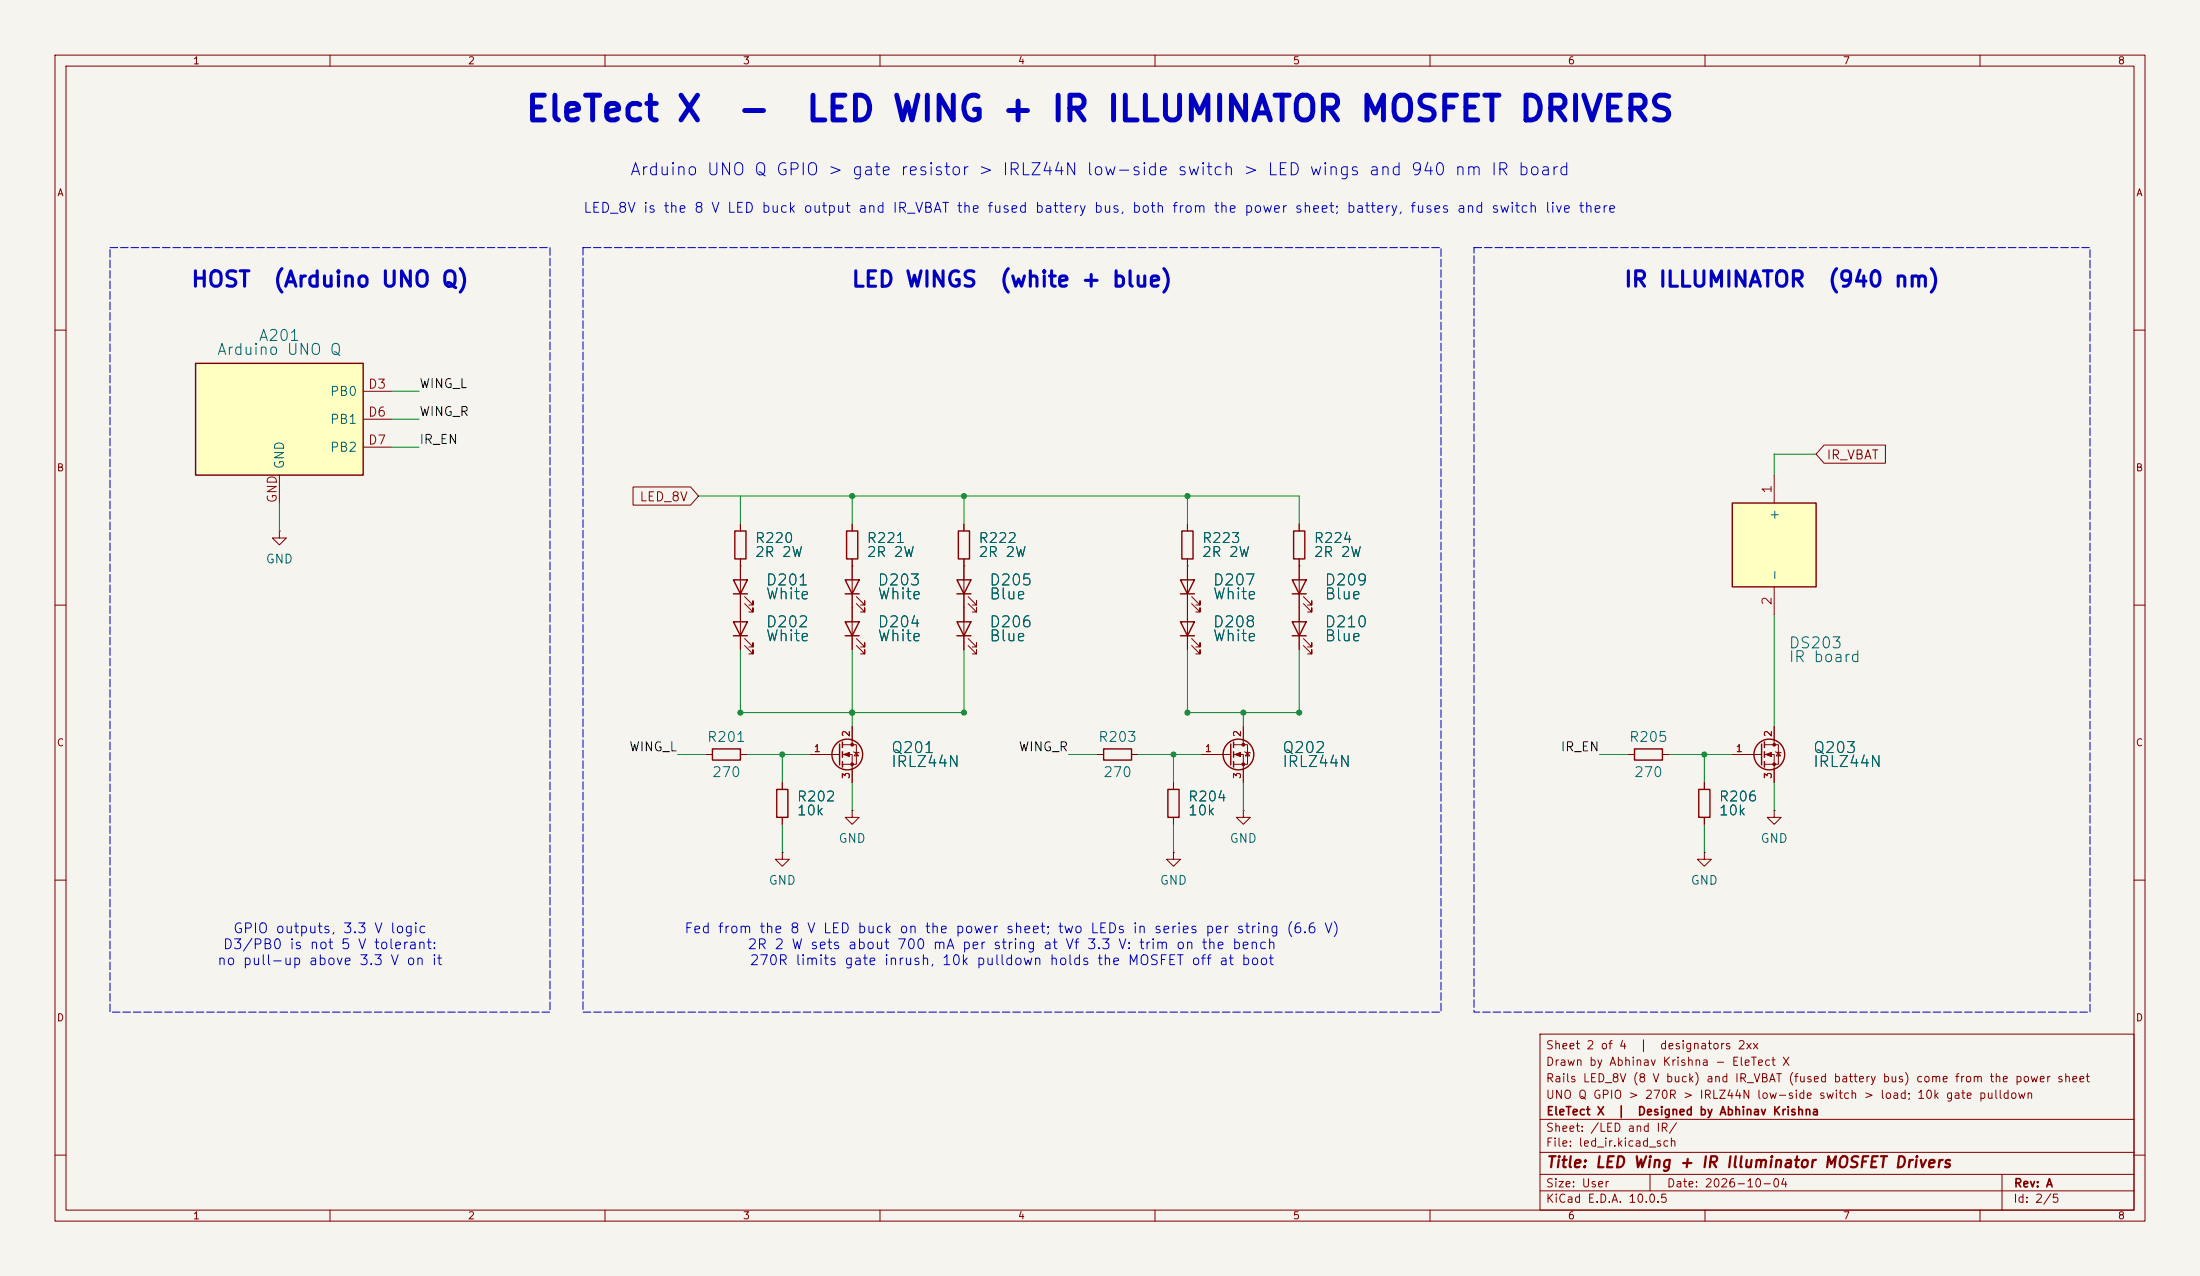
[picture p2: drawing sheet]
(kicad_sch
 (version 20250114)
 (generator "eeschema")
 (generator_version "9.0")
 (paper "User" 400 232)
 (title_block
  (title "LED Wing + IR Illuminator MOSFET Drivers")
  (date "2026-10-04")
  (rev "A")
  (company "EleTect X  |  Designed by Abhinav Krishna")
  (comment 1 "UNO Q GPIO > 270R > IRLZ44N low-side switch > load; 10k gate pulldown")
  (comment 2 "Rails LED_8V (8 V buck) and IR_VBAT (fused battery bus) come from the power sheet")
  (comment 3 "Drawn by Abhinav Krishna - EleTect X")
  (comment 4 "Sheet 2 of 4  |  designators 2xx"))
 (lib_symbols
  (symbol "eletect_power:Arduino_UNO_Q_Actuators"
   (pin_names
    (offset 1.016)) (exclude_from_sim no) (in_bom yes) (on_board yes)
   (property "Reference" "J" (at -15.24 12.7 0) (effects (font (size 1.65 1.65)) (justify left)))
   (property "Value" "Arduino_UNO_Q_Actuators" (at -15.24 -12.7 0) (effects (font (size 1.65 1.65)) (justify left)))
   (property "Footprint" "" (at 0 0 0) (effects (font (size 1.65 1.65)) (justify left) (hide yes)))
   (property "Datasheet" "" (at 0 0 0) (effects (font (size 1.65 1.65)) (justify left) (hide yes)))
   (property "Description" "UNO Q header: D3 PB0 (not 5V tolerant), D6 PB1, D7 PB2, GND" (at 0 0 0) (effects (font (size 1.65 1.65)) (justify left) (hide yes)))
   (symbol "Arduino_UNO_Q_Actuators_0_1"
    (rectangle (start -15.24 10.16) (end 15.24 -10.16) (stroke (width 0.254) (type default)) (fill (type background))))
   (symbol "Arduino_UNO_Q_Actuators_1_1"
    (pin output line (at 20.32 5.08 180) (length 5.08) (name "PB0" (effects (font (size 1.65 1.65)))) (number "D3" (effects (font (size 1.65 1.65)))))
    (pin output line (at 20.32 0.0000 180) (length 5.08) (name "PB1" (effects (font (size 1.65 1.65)))) (number "D6" (effects (font (size 1.65 1.65)))))
    (pin output line (at 20.32 -5.08 180) (length 5.08) (name "PB2" (effects (font (size 1.65 1.65)))) (number "D7" (effects (font (size 1.65 1.65)))))
    (pin power_in line (at 0.0000 -15.24 90) (length 5.08) (name "GND" (effects (font (size 1.65 1.65)))) (number "GND" (effects (font (size 1.65 1.65)))))))
  (symbol "power:GND"
   (power global)
   (pin_numbers (hide yes))
   (pin_names
    (offset 0) (hide yes)) (exclude_from_sim no) (in_bom yes) (on_board yes)
   (in_pos_files yes)
   (duplicate_pin_numbers_are_jumpers no)
   (property "Reference" "#PWR" (at 0 -6.35 0) (show_name no) (do_not_autoplace no) (hide yes) (effects (font (size 1.27 1.27))))
   (property "Value" "GND" (at 0 -3.81 0) (show_name no) (do_not_autoplace no) (effects (font (size 1.27 1.27))))
   (property "Footprint" "" (at 0 0 0) (show_name no) (do_not_autoplace no) (hide yes) (effects (font (size 1.27 1.27))))
   (property "Datasheet" "" (at 0 0 0) (show_name no) (do_not_autoplace no) (hide yes) (effects (font (size 1.27 1.27))))
   (property "Description" "Power symbol creates a global label with name \"GND\" , ground" (at 0 0 0) (show_name no) (do_not_autoplace no) (hide yes) (effects (font (size 1.27 1.27))))
   (symbol "GND_0_1"
    (polyline (pts (xy 0 0) (xy 0 -1.27) (xy 1.27 -1.27) (xy 0 -2.54) (xy -1.27 -1.27) (xy 0 -1.27)) (stroke (width 0) (type default)) (fill (type none))))
   (symbol "GND_1_1"
    (pin power_in line (at 0 0 270) (length 0) (name "" (effects (font (size 1.27 1.27)))) (number "1" (effects (font (size 1.27 1.27))))))
   (embedded_fonts no))
  (symbol "Transistor_FET:IRLZ44N"
   (property "Reference" "Q" (at 5.08 1.905 0) (show_name no) (do_not_autoplace no) (effects (font (size 1.27 1.27)) (justify left)))
   (property "Value" "IRLZ44N" (at 5.08 0 0) (show_name no) (do_not_autoplace no) (effects (font (size 1.27 1.27)) (justify left)))
   (property "Footprint" "Package_TO_SOT_THT:TO-220-3_Vertical" (at 5.08 -1.905 0) (show_name no) (do_not_autoplace no) (hide yes) (effects (font (size 1.27 1.27)
    (italic yes)) (justify left)))
   (property "Datasheet" "http://www.irf.com/product-info/datasheets/data/irlz44n.pdf" (at 5.08 -3.81 0) (show_name no) (do_not_autoplace no) (hide yes) (effects (font (size 1.27 1.27)) (justify left)))
   (property "Description" "47A Id, 55V Vds, 22mOhm Rds Single N-Channel HEXFET Power MOSFET, TO-220AB" (at 0 0 0) (show_name no) (do_not_autoplace no) (hide yes) (effects (font (size 1.27 1.27))))
   (embedded_fonts no)
   (pin_names (hide yes)) (exclude_from_sim no) (in_bom yes) (on_board yes)
   (in_pos_files yes)
   (duplicate_pin_numbers_are_jumpers no)
   (symbol "IRLZ44N_0_1"
    (polyline (pts (xy 0.254 1.905) (xy 0.254 -1.905)) (stroke (width 0.254) (type default)) (fill (type none)))
    (polyline (pts (xy 0.254 0) (xy -2.54 0)) (stroke (width 0) (type default)) (fill (type none)))
    (polyline (pts (xy 0.762 2.286) (xy 0.762 1.27)) (stroke (width 0.254) (type default)) (fill (type none)))
    (polyline (pts (xy 0.762 0.508) (xy 0.762 -0.508)) (stroke (width 0.254) (type default)) (fill (type none)))
    (polyline (pts (xy 0.762 -1.27) (xy 0.762 -2.286)) (stroke (width 0.254) (type default)) (fill (type none)))
    (polyline (pts (xy 0.762 -1.778) (xy 3.302 -1.778) (xy 3.302 1.778) (xy 0.762 1.778)) (stroke (width 0) (type default)) (fill (type none)))
    (polyline (pts (xy 1.016 0) (xy 2.032 0.381) (xy 2.032 -0.381) (xy 1.016 0)) (stroke (width 0) (type default)) (fill (type outline)))
    (circle (center 1.651 0) (radius 2.794) (stroke (width 0.254) (type default)) (fill (type none)))
    (polyline (pts (xy 2.54 2.54) (xy 2.54 1.778)) (stroke (width 0) (type default)) (fill (type none)))
    (circle (center 2.54 1.778) (radius 0.254) (stroke (width 0) (type default)) (fill (type outline)))
    (circle (center 2.54 -1.778) (radius 0.254) (stroke (width 0) (type default)) (fill (type outline)))
    (polyline (pts (xy 2.54 -2.54) (xy 2.54 0) (xy 0.762 0)) (stroke (width 0) (type default)) (fill (type none)))
    (polyline (pts (xy 2.794 0.508) (xy 2.921 0.381) (xy 3.683 0.381) (xy 3.81 0.254)) (stroke (width 0) (type default)) (fill (type none)))
    (polyline (pts (xy 3.302 0.381) (xy 2.921 -0.254) (xy 3.683 -0.254) (xy 3.302 0.381)) (stroke (width 0) (type default)) (fill (type none))))
   (symbol "IRLZ44N_1_1"
    (pin input line (at -5.08 0 0) (length 2.54) (name "G" (effects (font (size 1.27 1.27)))) (number "1" (effects (font (size 1.27 1.27)))))
    (pin passive line (at 2.54 5.08 270) (length 2.54) (name "D" (effects (font (size 1.27 1.27)))) (number "2" (effects (font (size 1.27 1.27)))))
    (pin passive line (at 2.54 -5.08 90) (length 2.54) (name "S" (effects (font (size 1.27 1.27)))) (number "3" (effects (font (size 1.27 1.27))))))
   (embedded_fonts no))
  (symbol "Device:R"
   (pin_numbers (hide yes))
   (pin_names
    (offset 0)) (exclude_from_sim no) (in_bom yes) (on_board yes)
   (in_pos_files yes)
   (duplicate_pin_numbers_are_jumpers no)
   (property "Reference" "R" (at 2.032 0 90) (show_name no) (do_not_autoplace no) (effects (font (size 1.27 1.27))))
   (property "Value" "R" (at 0 0 90) (show_name no) (do_not_autoplace no) (effects (font (size 1.27 1.27))))
   (property "Footprint" "" (at -1.778 0 90) (show_name no) (do_not_autoplace no) (hide yes) (effects (font (size 1.27 1.27))))
   (property "Datasheet" "" (at 0 0 0) (show_name no) (do_not_autoplace no) (hide yes) (effects (font (size 1.27 1.27))))
   (property "Description" "Resistor" (at 0 0 0) (show_name no) (do_not_autoplace no) (hide yes) (effects (font (size 1.27 1.27))))
   (symbol "R_0_1"
    (rectangle (start -1.016 -2.54) (end 1.016 2.54) (stroke (width 0.254) (type default)) (fill (type none))))
   (symbol "R_1_1"
    (pin passive line (at 0 3.81 270) (length 1.27) (name "" (effects (font (size 1.27 1.27)))) (number "1" (effects (font (size 1.27 1.27)))))
    (pin passive line (at 0 -3.81 90) (length 1.27) (name "" (effects (font (size 1.27 1.27)))) (number "2" (effects (font (size 1.27 1.27))))))
   (embedded_fonts no))
  (symbol "Device:LED"
   (pin_numbers (hide yes))
   (pin_names
    (offset 1.016) (hide yes)) (exclude_from_sim no) (in_bom yes) (on_board yes)
   (in_pos_files yes)
   (duplicate_pin_numbers_are_jumpers no)
   (property "Reference" "D" (at 0 2.54 0) (show_name no) (do_not_autoplace no) (effects (font (size 1.27 1.27))))
   (property "Value" "LED" (at 0 -2.54 0) (show_name no) (do_not_autoplace no) (effects (font (size 1.27 1.27))))
   (property "Footprint" "" (at 0 0 0) (show_name no) (do_not_autoplace no) (hide yes) (effects (font (size 1.27 1.27))))
   (property "Datasheet" "" (at 0 0 0) (show_name no) (do_not_autoplace no) (hide yes) (effects (font (size 1.27 1.27))))
   (property "Description" "Light emitting diode" (at 0 0 0) (show_name no) (do_not_autoplace no) (hide yes) (effects (font (size 1.27 1.27))))
   (property "Sim.Pins" "1=K 2=A" (at 0 0 0) (show_name no) (do_not_autoplace no) (hide yes) (effects (font (size 1.27 1.27))))
   (symbol "LED_0_1"
    (polyline (pts (xy -3.048 -0.762) (xy -4.572 -2.286) (xy -3.81 -2.286) (xy -4.572 -2.286) (xy -4.572 -1.524)) (stroke (width 0) (type default)) (fill (type none)))
    (polyline (pts (xy -1.778 -0.762) (xy -3.302 -2.286) (xy -2.54 -2.286) (xy -3.302 -2.286) (xy -3.302 -1.524)) (stroke (width 0) (type default)) (fill (type none)))
    (polyline (pts (xy -1.27 0) (xy 1.27 0)) (stroke (width 0) (type default)) (fill (type none)))
    (polyline (pts (xy -1.27 -1.27) (xy -1.27 1.27)) (stroke (width 0.254) (type default)) (fill (type none)))
    (polyline (pts (xy 1.27 -1.27) (xy 1.27 1.27) (xy -1.27 0) (xy 1.27 -1.27)) (stroke (width 0.254) (type default)) (fill (type none))))
   (symbol "LED_1_1"
    (pin passive line (at -3.81 0 0) (length 2.54) (name "K" (effects (font (size 1.27 1.27)))) (number "1" (effects (font (size 1.27 1.27)))))
    (pin passive line (at 3.81 0 180) (length 2.54) (name "A" (effects (font (size 1.27 1.27)))) (number "2" (effects (font (size 1.27 1.27))))))
   (embedded_fonts no))
  (symbol "eletect_power:DC_Load"
   (pin_names
    (offset 1.016)) (exclude_from_sim no) (in_bom yes) (on_board yes)
   (property "Reference" "DS" (at 8.89 7.62 0) (effects (font (size 1.65 1.65)) (justify left)))
   (property "Value" "DC_Load" (at 8.89 5.08 0) (effects (font (size 1.65 1.65)) (justify left)))
   (property "Footprint" "" (at 0 0 0) (effects (font (size 1.65 1.65)) (justify left) (hide yes)))
   (property "Datasheet" "" (at 0 0 0) (effects (font (size 1.65 1.65)) (justify left) (hide yes)))
   (property "Description" "Two-terminal DC load" (at 0 0 0) (effects (font (size 1.65 1.65)) (justify left) (hide yes)))
   (symbol "DC_Load_0_1"
    (rectangle (start -7.62 7.62) (end 7.62 -7.62) (stroke (width 0.254) (type default)) (fill (type background))))
   (symbol "DC_Load_1_1"
    (pin passive line (at 0.0000 12.7 270) (length 5.08) (name "+" (effects (font (size 1.65 1.65)))) (number "1" (effects (font (size 1.65 1.65)))))
    (pin passive line (at 0.0000 -12.7 90) (length 5.08) (name "-" (effects (font (size 1.65 1.65)))) (number "2" (effects (font (size 1.65 1.65))))))))
 (symbol
  (lib_id "eletect_power:Arduino_UNO_Q_Actuators")
  (at 50.8 76.2 0)
  (unit 1)
  (exclude_from_sim no)
  (in_bom yes)
  (on_board yes)
  (dnp no)
  (fields_autoplaced no)
  (property "Reference" "A201" (at 50.80 60.96 0) (effects (font (size 2.0 2.0))))
  (property "Value" "Arduino UNO Q" (at 50.80 63.5 0) (effects (font (size 2.0 2.0))))
  (property "Footprint" "Connector_PinHeader_2.54mm:PinHeader_1x04_P2.54mm_Vertical" (at 50.8 76.2 0.0000) (effects (font (size 1.27 1.27)) (hide yes)))
  (pin "D3")
  (pin "D6")
  (pin "D7")
  (pin "GND"))
 (symbol
  (lib_id "power:GND")
  (at 50.8 96.52 0)
  (unit 1)
  (exclude_from_sim no)
  (in_bom yes)
  (on_board yes)
  (dnp no)
  (fields_autoplaced no)
  (property "Reference" "#PWR201" (at 50.8 90.17 0.0000) (effects (font (size 1.6 1.6)) (justify left) (hide yes)))
  (property "Value" "GND" (at 50.8 101.6 0) (effects (font (size 1.6 1.6))))
  (pin "1"))
 (symbol
  (lib_id "Transistor_FET:IRLZ44N")
  (at 152.4 137.16 0)
  (unit 1)
  (exclude_from_sim no)
  (in_bom yes)
  (on_board yes)
  (dnp no)
  (fields_autoplaced no)
  (property "Reference" "Q201" (at 161.90 135.89 0) (effects (font (size 2.0 2.0)) (justify left)))
  (property "Value" "IRLZ44N" (at 161.90 138.43 0) (effects (font (size 2.0 2.0)) (justify left)))
  (property "Footprint" "Package_TO_SOT_THT:TO-220-3_Vertical" (at 157.48 135.255 0.0000) (effects (font (size 1.27 1.27)) (hide yes)))
  (pin "1")
  (pin "2")
  (pin "3"))
 (symbol
  (lib_id "Device:R")
  (at 132.08 137.16 90)
  (unit 1)
  (exclude_from_sim no)
  (in_bom yes)
  (on_board yes)
  (dnp no)
  (fields_autoplaced no)
  (property "Reference" "R201" (at 132.08 133.96 90) (effects (font (size 1.8 1.8))))
  (property "Value" "270" (at 132.08 140.36 90) (effects (font (size 1.8 1.8))))
  (property "Footprint" "Resistor_THT:R_Axial_DIN0207_L6.3mm_D2.5mm_P10.16mm_Horizontal" (at 130.302 137.16 90) (effects (font (size 1.27 1.27)) (hide yes)))
  (pin "1")
  (pin "2"))
 (symbol
  (lib_id "Device:R")
  (at 142.24 146.05 0)
  (unit 1)
  (exclude_from_sim no)
  (in_bom yes)
  (on_board yes)
  (dnp no)
  (fields_autoplaced no)
  (property "Reference" "R202" (at 144.78 144.78 0) (effects (font (size 1.8 1.8)) (justify left)))
  (property "Value" "10k" (at 144.78 147.32 0) (effects (font (size 1.8 1.8)) (justify left)))
  (property "Footprint" "Resistor_THT:R_Axial_DIN0207_L6.3mm_D2.5mm_P10.16mm_Horizontal" (at 140.462 146.05 90) (effects (font (size 1.27 1.27)) (hide yes)))
  (pin "1")
  (pin "2"))
 (symbol
  (lib_id "power:GND")
  (at 142.24 154.94 0)
  (unit 1)
  (exclude_from_sim no)
  (in_bom yes)
  (on_board yes)
  (dnp no)
  (fields_autoplaced no)
  (property "Reference" "#PWR202" (at 142.24 148.59 0.0000) (effects (font (size 1.6 1.6)) (justify left) (hide yes)))
  (property "Value" "GND" (at 142.24 160.02 0) (effects (font (size 1.6 1.6))))
  (pin "1"))
 (symbol
  (lib_id "power:GND")
  (at 154.94 147.32 0)
  (unit 1)
  (exclude_from_sim no)
  (in_bom yes)
  (on_board yes)
  (dnp no)
  (fields_autoplaced no)
  (property "Reference" "#PWR203" (at 154.94 140.97 0.0000) (effects (font (size 1.6 1.6)) (justify left) (hide yes)))
  (property "Value" "GND" (at 154.94 152.4 0) (effects (font (size 1.6 1.6))))
  (pin "1"))
 (symbol
  (lib_id "Device:LED")
  (at 134.62 106.68 90)
  (unit 1)
  (exclude_from_sim no)
  (in_bom yes)
  (on_board yes)
  (dnp no)
  (fields_autoplaced no)
  (property "Reference" "D201" (at 139.12 105.41 90) (effects (font (size 2.0 2.0)) (justify right)))
  (property "Value" "White" (at 139.12 107.95 90) (effects (font (size 2.0 2.0)) (justify right)))
  (property "Footprint" "LED_THT:LED_D5.0mm" (at 134.62 106.68 0.0000) (effects (font (size 1.27 1.27)) (hide yes)))
  (pin "1")
  (pin "2"))
 (symbol
  (lib_id "Device:LED")
  (at 134.62 114.3 90)
  (unit 1)
  (exclude_from_sim no)
  (in_bom yes)
  (on_board yes)
  (dnp no)
  (fields_autoplaced no)
  (property "Reference" "D202" (at 139.12 113.03 90) (effects (font (size 2.0 2.0)) (justify right)))
  (property "Value" "White" (at 139.12 115.57 90) (effects (font (size 2.0 2.0)) (justify right)))
  (property "Footprint" "LED_THT:LED_D5.0mm" (at 134.62 114.3 0.0000) (effects (font (size 1.27 1.27)) (hide yes)))
  (pin "1")
  (pin "2"))
 (symbol
  (lib_id "Device:R")
  (at 134.62 99.06 0)
  (unit 1)
  (exclude_from_sim no)
  (in_bom yes)
  (on_board yes)
  (dnp no)
  (fields_autoplaced no)
  (property "Reference" "R220" (at 137.16 97.79 0) (effects (font (size 1.8 1.8)) (justify left)))
  (property "Value" "2R 2W" (at 137.16 100.33 0) (effects (font (size 1.8 1.8)) (justify left)))
  (property "Footprint" "Resistor_THT:R_Axial_DIN0414_L11.9mm_D4.5mm_P15.24mm_Horizontal" (at 132.842 99.06 90) (effects (font (size 1.27 1.27)) (hide yes)))
  (pin "1")
  (pin "2"))
 (symbol
  (lib_id "Device:LED")
  (at 154.94 106.68 90)
  (unit 1)
  (exclude_from_sim no)
  (in_bom yes)
  (on_board yes)
  (dnp no)
  (fields_autoplaced no)
  (property "Reference" "D203" (at 159.44 105.41 90) (effects (font (size 2.0 2.0)) (justify right)))
  (property "Value" "White" (at 159.44 107.95 90) (effects (font (size 2.0 2.0)) (justify right)))
  (property "Footprint" "LED_THT:LED_D5.0mm" (at 154.94 106.68 0.0000) (effects (font (size 1.27 1.27)) (hide yes)))
  (pin "1")
  (pin "2"))
 (symbol
  (lib_id "Device:LED")
  (at 154.94 114.3 90)
  (unit 1)
  (exclude_from_sim no)
  (in_bom yes)
  (on_board yes)
  (dnp no)
  (fields_autoplaced no)
  (property "Reference" "D204" (at 159.44 113.03 90) (effects (font (size 2.0 2.0)) (justify right)))
  (property "Value" "White" (at 159.44 115.57 90) (effects (font (size 2.0 2.0)) (justify right)))
  (property "Footprint" "LED_THT:LED_D5.0mm" (at 154.94 114.3 0.0000) (effects (font (size 1.27 1.27)) (hide yes)))
  (pin "1")
  (pin "2"))
 (symbol
  (lib_id "Device:R")
  (at 154.94 99.06 0)
  (unit 1)
  (exclude_from_sim no)
  (in_bom yes)
  (on_board yes)
  (dnp no)
  (fields_autoplaced no)
  (property "Reference" "R221" (at 157.48 97.79 0) (effects (font (size 1.8 1.8)) (justify left)))
  (property "Value" "2R 2W" (at 157.48 100.33 0) (effects (font (size 1.8 1.8)) (justify left)))
  (property "Footprint" "Resistor_THT:R_Axial_DIN0414_L11.9mm_D4.5mm_P15.24mm_Horizontal" (at 153.162 99.06 90) (effects (font (size 1.27 1.27)) (hide yes)))
  (pin "1")
  (pin "2"))
 (symbol
  (lib_id "Device:LED")
  (at 175.26 106.68 90)
  (unit 1)
  (exclude_from_sim no)
  (in_bom yes)
  (on_board yes)
  (dnp no)
  (fields_autoplaced no)
  (property "Reference" "D205" (at 179.76 105.41 90) (effects (font (size 2.0 2.0)) (justify right)))
  (property "Value" "Blue" (at 179.76 107.95 90) (effects (font (size 2.0 2.0)) (justify right)))
  (property "Footprint" "LED_THT:LED_D5.0mm" (at 175.26 106.68 0.0000) (effects (font (size 1.27 1.27)) (hide yes)))
  (pin "1")
  (pin "2"))
 (symbol
  (lib_id "Device:LED")
  (at 175.26 114.3 90)
  (unit 1)
  (exclude_from_sim no)
  (in_bom yes)
  (on_board yes)
  (dnp no)
  (fields_autoplaced no)
  (property "Reference" "D206" (at 179.76 113.03 90) (effects (font (size 2.0 2.0)) (justify right)))
  (property "Value" "Blue" (at 179.76 115.57 90) (effects (font (size 2.0 2.0)) (justify right)))
  (property "Footprint" "LED_THT:LED_D5.0mm" (at 175.26 114.3 0.0000) (effects (font (size 1.27 1.27)) (hide yes)))
  (pin "1")
  (pin "2"))
 (symbol
  (lib_id "Device:R")
  (at 175.26 99.06 0)
  (unit 1)
  (exclude_from_sim no)
  (in_bom yes)
  (on_board yes)
  (dnp no)
  (fields_autoplaced no)
  (property "Reference" "R222" (at 177.80 97.79 0) (effects (font (size 1.8 1.8)) (justify left)))
  (property "Value" "2R 2W" (at 177.80 100.33 0) (effects (font (size 1.8 1.8)) (justify left)))
  (property "Footprint" "Resistor_THT:R_Axial_DIN0414_L11.9mm_D4.5mm_P15.24mm_Horizontal" (at 173.482 99.06 90) (effects (font (size 1.27 1.27)) (hide yes)))
  (pin "1")
  (pin "2"))
 (symbol
  (lib_id "Transistor_FET:IRLZ44N")
  (at 223.52 137.16 0)
  (unit 1)
  (exclude_from_sim no)
  (in_bom yes)
  (on_board yes)
  (dnp no)
  (fields_autoplaced no)
  (property "Reference" "Q202" (at 233.02 135.89 0) (effects (font (size 2.0 2.0)) (justify left)))
  (property "Value" "IRLZ44N" (at 233.02 138.43 0) (effects (font (size 2.0 2.0)) (justify left)))
  (property "Footprint" "Package_TO_SOT_THT:TO-220-3_Vertical" (at 228.6 135.255 0.0000) (effects (font (size 1.27 1.27)) (hide yes)))
  (pin "1")
  (pin "2")
  (pin "3"))
 (symbol
  (lib_id "Device:R")
  (at 203.2 137.16 90)
  (unit 1)
  (exclude_from_sim no)
  (in_bom yes)
  (on_board yes)
  (dnp no)
  (fields_autoplaced no)
  (property "Reference" "R203" (at 203.20 133.96 90) (effects (font (size 1.8 1.8))))
  (property "Value" "270" (at 203.20 140.36 90) (effects (font (size 1.8 1.8))))
  (property "Footprint" "Resistor_THT:R_Axial_DIN0207_L6.3mm_D2.5mm_P10.16mm_Horizontal" (at 201.422 137.16 90) (effects (font (size 1.27 1.27)) (hide yes)))
  (pin "1")
  (pin "2"))
 (symbol
  (lib_id "Device:R")
  (at 213.36 146.05 0)
  (unit 1)
  (exclude_from_sim no)
  (in_bom yes)
  (on_board yes)
  (dnp no)
  (fields_autoplaced no)
  (property "Reference" "R204" (at 215.90 144.78 0) (effects (font (size 1.8 1.8)) (justify left)))
  (property "Value" "10k" (at 215.90 147.32 0) (effects (font (size 1.8 1.8)) (justify left)))
  (property "Footprint" "Resistor_THT:R_Axial_DIN0207_L6.3mm_D2.5mm_P10.16mm_Horizontal" (at 211.582 146.05 90) (effects (font (size 1.27 1.27)) (hide yes)))
  (pin "1")
  (pin "2"))
 (symbol
  (lib_id "power:GND")
  (at 213.36 154.94 0)
  (unit 1)
  (exclude_from_sim no)
  (in_bom yes)
  (on_board yes)
  (dnp no)
  (fields_autoplaced no)
  (property "Reference" "#PWR204" (at 213.36 148.59 0.0000) (effects (font (size 1.6 1.6)) (justify left) (hide yes)))
  (property "Value" "GND" (at 213.36 160.02 0) (effects (font (size 1.6 1.6))))
  (pin "1"))
 (symbol
  (lib_id "power:GND")
  (at 226.06 147.32 0)
  (unit 1)
  (exclude_from_sim no)
  (in_bom yes)
  (on_board yes)
  (dnp no)
  (fields_autoplaced no)
  (property "Reference" "#PWR205" (at 226.06 140.97 0.0000) (effects (font (size 1.6 1.6)) (justify left) (hide yes)))
  (property "Value" "GND" (at 226.06 152.4 0) (effects (font (size 1.6 1.6))))
  (pin "1"))
 (symbol
  (lib_id "Device:LED")
  (at 215.9 106.68 90)
  (unit 1)
  (exclude_from_sim no)
  (in_bom yes)
  (on_board yes)
  (dnp no)
  (fields_autoplaced no)
  (property "Reference" "D207" (at 220.40 105.41 90) (effects (font (size 2.0 2.0)) (justify right)))
  (property "Value" "White" (at 220.40 107.95 90) (effects (font (size 2.0 2.0)) (justify right)))
  (property "Footprint" "LED_THT:LED_D5.0mm" (at 215.9 106.68 0.0000) (effects (font (size 1.27 1.27)) (hide yes)))
  (pin "1")
  (pin "2"))
 (symbol
  (lib_id "Device:LED")
  (at 215.9 114.3 90)
  (unit 1)
  (exclude_from_sim no)
  (in_bom yes)
  (on_board yes)
  (dnp no)
  (fields_autoplaced no)
  (property "Reference" "D208" (at 220.40 113.03 90) (effects (font (size 2.0 2.0)) (justify right)))
  (property "Value" "White" (at 220.40 115.57 90) (effects (font (size 2.0 2.0)) (justify right)))
  (property "Footprint" "LED_THT:LED_D5.0mm" (at 215.9 114.3 0.0000) (effects (font (size 1.27 1.27)) (hide yes)))
  (pin "1")
  (pin "2"))
 (symbol
  (lib_id "Device:R")
  (at 215.9 99.06 0)
  (unit 1)
  (exclude_from_sim no)
  (in_bom yes)
  (on_board yes)
  (dnp no)
  (fields_autoplaced no)
  (property "Reference" "R223" (at 218.44 97.79 0) (effects (font (size 1.8 1.8)) (justify left)))
  (property "Value" "2R 2W" (at 218.44 100.33 0) (effects (font (size 1.8 1.8)) (justify left)))
  (property "Footprint" "Resistor_THT:R_Axial_DIN0414_L11.9mm_D4.5mm_P15.24mm_Horizontal" (at 214.122 99.06 90) (effects (font (size 1.27 1.27)) (hide yes)))
  (pin "1")
  (pin "2"))
 (symbol
  (lib_id "Device:LED")
  (at 236.22 106.68 90)
  (unit 1)
  (exclude_from_sim no)
  (in_bom yes)
  (on_board yes)
  (dnp no)
  (fields_autoplaced no)
  (property "Reference" "D209" (at 240.72 105.41 90) (effects (font (size 2.0 2.0)) (justify right)))
  (property "Value" "Blue" (at 240.72 107.95 90) (effects (font (size 2.0 2.0)) (justify right)))
  (property "Footprint" "LED_THT:LED_D5.0mm" (at 236.22 106.68 0.0000) (effects (font (size 1.27 1.27)) (hide yes)))
  (pin "1")
  (pin "2"))
 (symbol
  (lib_id "Device:LED")
  (at 236.22 114.3 90)
  (unit 1)
  (exclude_from_sim no)
  (in_bom yes)
  (on_board yes)
  (dnp no)
  (fields_autoplaced no)
  (property "Reference" "D210" (at 240.72 113.03 90) (effects (font (size 2.0 2.0)) (justify right)))
  (property "Value" "Blue" (at 240.72 115.57 90) (effects (font (size 2.0 2.0)) (justify right)))
  (property "Footprint" "LED_THT:LED_D5.0mm" (at 236.22 114.3 0.0000) (effects (font (size 1.27 1.27)) (hide yes)))
  (pin "1")
  (pin "2"))
 (symbol
  (lib_id "Device:R")
  (at 236.22 99.06 0)
  (unit 1)
  (exclude_from_sim no)
  (in_bom yes)
  (on_board yes)
  (dnp no)
  (fields_autoplaced no)
  (property "Reference" "R224" (at 238.76 97.79 0) (effects (font (size 1.8 1.8)) (justify left)))
  (property "Value" "2R 2W" (at 238.76 100.33 0) (effects (font (size 1.8 1.8)) (justify left)))
  (property "Footprint" "Resistor_THT:R_Axial_DIN0414_L11.9mm_D4.5mm_P15.24mm_Horizontal" (at 234.442 99.06 90) (effects (font (size 1.27 1.27)) (hide yes)))
  (pin "1")
  (pin "2"))
 (symbol
  (lib_id "Transistor_FET:IRLZ44N")
  (at 320.04 137.16 0)
  (unit 1)
  (exclude_from_sim no)
  (in_bom yes)
  (on_board yes)
  (dnp no)
  (fields_autoplaced no)
  (property "Reference" "Q203" (at 329.54 135.89 0) (effects (font (size 2.0 2.0)) (justify left)))
  (property "Value" "IRLZ44N" (at 329.54 138.43 0) (effects (font (size 2.0 2.0)) (justify left)))
  (property "Footprint" "Package_TO_SOT_THT:TO-220-3_Vertical" (at 325.12 135.255 0.0000) (effects (font (size 1.27 1.27)) (hide yes)))
  (pin "1")
  (pin "2")
  (pin "3"))
 (symbol
  (lib_id "Device:R")
  (at 299.72 137.16 90)
  (unit 1)
  (exclude_from_sim no)
  (in_bom yes)
  (on_board yes)
  (dnp no)
  (fields_autoplaced no)
  (property "Reference" "R205" (at 299.72 133.96 90) (effects (font (size 1.8 1.8))))
  (property "Value" "270" (at 299.72 140.36 90) (effects (font (size 1.8 1.8))))
  (property "Footprint" "Resistor_THT:R_Axial_DIN0207_L6.3mm_D2.5mm_P10.16mm_Horizontal" (at 297.942 137.16 90) (effects (font (size 1.27 1.27)) (hide yes)))
  (pin "1")
  (pin "2"))
 (symbol
  (lib_id "Device:R")
  (at 309.88 146.05 0)
  (unit 1)
  (exclude_from_sim no)
  (in_bom yes)
  (on_board yes)
  (dnp no)
  (fields_autoplaced no)
  (property "Reference" "R206" (at 312.42 144.78 0) (effects (font (size 1.8 1.8)) (justify left)))
  (property "Value" "10k" (at 312.42 147.32 0) (effects (font (size 1.8 1.8)) (justify left)))
  (property "Footprint" "Resistor_THT:R_Axial_DIN0207_L6.3mm_D2.5mm_P10.16mm_Horizontal" (at 308.102 146.05 90) (effects (font (size 1.27 1.27)) (hide yes)))
  (pin "1")
  (pin "2"))
 (symbol
  (lib_id "power:GND")
  (at 309.88 154.94 0)
  (unit 1)
  (exclude_from_sim no)
  (in_bom yes)
  (on_board yes)
  (dnp no)
  (fields_autoplaced no)
  (property "Reference" "#PWR206" (at 309.88 148.59 0.0000) (effects (font (size 1.6 1.6)) (justify left) (hide yes)))
  (property "Value" "GND" (at 309.88 160.02 0) (effects (font (size 1.6 1.6))))
  (pin "1"))
 (symbol
  (lib_id "power:GND")
  (at 322.58 147.32 0)
  (unit 1)
  (exclude_from_sim no)
  (in_bom yes)
  (on_board yes)
  (dnp no)
  (fields_autoplaced no)
  (property "Reference" "#PWR207" (at 322.58 140.97 0.0000) (effects (font (size 1.6 1.6)) (justify left) (hide yes)))
  (property "Value" "GND" (at 322.58 152.4 0) (effects (font (size 1.6 1.6))))
  (pin "1"))
 (symbol
  (lib_id "eletect_power:DC_Load")
  (at 322.58 99.06 0)
  (unit 1)
  (exclude_from_sim no)
  (in_bom yes)
  (on_board yes)
  (dnp no)
  (fields_autoplaced no)
  (property "Reference" "DS203" (at 325.12 116.86 0) (effects (font (size 2.0 2.0)) (justify left)))
  (property "Value" "IR board" (at 325.12 119.36 0) (effects (justify left) (font (size 2.0 2.0))))
  (property "Footprint" "" (at 322.58 99.06 0.0000) (effects (font (size 1.27 1.27)) (hide yes)))
  (pin "1")
  (pin "2"))
 (wire
  (pts (xy 50.8 91.44) (xy 50.8 96.52))
  (stroke (width 0) (type default)))
 (wire
  (pts (xy 71.12 71.12) (xy 76.2 71.12))
  (stroke (width 0) (type default)))
 (wire
  (pts (xy 123.19 137.16) (xy 128.27 137.16))
  (stroke (width 0) (type default)))
 (wire
  (pts (xy 135.89 137.16) (xy 142.24 137.16))
  (stroke (width 0) (type default)))
 (wire
  (pts (xy 142.24 137.16) (xy 147.32 137.16))
  (stroke (width 0) (type default)))
 (wire
  (pts (xy 142.24 137.16) (xy 142.24 142.24))
  (stroke (width 0) (type default)))
 (wire
  (pts (xy 142.24 149.86) (xy 142.24 154.94))
  (stroke (width 0) (type default)))
 (wire
  (pts (xy 154.94 142.24) (xy 154.94 147.32))
  (stroke (width 0) (type default)))
 (wire
  (pts (xy 134.62 102.87) (xy 134.62 102.87))
  (stroke (width 0) (type default)))
 (wire
  (pts (xy 134.62 118.11) (xy 134.62 129.54))
  (stroke (width 0) (type default)))
 (wire
  (pts (xy 154.94 102.87) (xy 154.94 102.87))
  (stroke (width 0) (type default)))
 (wire
  (pts (xy 154.94 118.11) (xy 154.94 129.54))
  (stroke (width 0) (type default)))
 (wire
  (pts (xy 175.26 102.87) (xy 175.26 102.87))
  (stroke (width 0) (type default)))
 (wire
  (pts (xy 175.26 118.11) (xy 175.26 129.54))
  (stroke (width 0) (type default)))
 (wire
  (pts (xy 134.62 129.54) (xy 175.26 129.54))
  (stroke (width 0) (type default)))
 (wire
  (pts (xy 154.94 132.08) (xy 154.94 129.54))
  (stroke (width 0) (type default)))
 (wire
  (pts (xy 71.12 76.2) (xy 76.2 76.2))
  (stroke (width 0) (type default)))
 (wire
  (pts (xy 194.31 137.16) (xy 199.39 137.16))
  (stroke (width 0) (type default)))
 (wire
  (pts (xy 207.01 137.16) (xy 213.36 137.16))
  (stroke (width 0) (type default)))
 (wire
  (pts (xy 213.36 137.16) (xy 218.44 137.16))
  (stroke (width 0) (type default)))
 (wire
  (pts (xy 213.36 137.16) (xy 213.36 142.24))
  (stroke (width 0) (type default)))
 (wire
  (pts (xy 213.36 149.86) (xy 213.36 154.94))
  (stroke (width 0) (type default)))
 (wire
  (pts (xy 226.06 142.24) (xy 226.06 147.32))
  (stroke (width 0) (type default)))
 (wire
  (pts (xy 215.9 102.87) (xy 215.9 102.87))
  (stroke (width 0) (type default)))
 (wire
  (pts (xy 215.9 118.11) (xy 215.9 129.54))
  (stroke (width 0) (type default)))
 (wire
  (pts (xy 236.22 102.87) (xy 236.22 102.87))
  (stroke (width 0) (type default)))
 (wire
  (pts (xy 236.22 118.11) (xy 236.22 129.54))
  (stroke (width 0) (type default)))
 (wire
  (pts (xy 215.9 129.54) (xy 236.22 129.54))
  (stroke (width 0) (type default)))
 (wire
  (pts (xy 226.06 132.08) (xy 226.06 129.54))
  (stroke (width 0) (type default)))
 (wire
  (pts (xy 71.12 81.28) (xy 76.2 81.28))
  (stroke (width 0) (type default)))
 (wire
  (pts (xy 290.83 137.16) (xy 295.91 137.16))
  (stroke (width 0) (type default)))
 (wire
  (pts (xy 303.53 137.16) (xy 309.88 137.16))
  (stroke (width 0) (type default)))
 (wire
  (pts (xy 309.88 137.16) (xy 314.96 137.16))
  (stroke (width 0) (type default)))
 (wire
  (pts (xy 309.88 137.16) (xy 309.88 142.24))
  (stroke (width 0) (type default)))
 (wire
  (pts (xy 309.88 149.86) (xy 309.88 154.94))
  (stroke (width 0) (type default)))
 (wire
  (pts (xy 322.58 142.24) (xy 322.58 147.32))
  (stroke (width 0) (type default)))
 (wire
  (pts (xy 322.58 132.08) (xy 322.58 111.76))
  (stroke (width 0) (type default)))
 (wire
  (pts (xy 134.62 95.25) (xy 134.62 90.17))
  (stroke (width 0) (type default)))
 (wire
  (pts (xy 154.94 95.25) (xy 154.94 90.17))
  (stroke (width 0) (type default)))
 (wire
  (pts (xy 175.26 95.25) (xy 175.26 90.17))
  (stroke (width 0) (type default)))
 (wire
  (pts (xy 215.9 95.25) (xy 215.9 90.17))
  (stroke (width 0) (type default)))
 (wire
  (pts (xy 236.22 95.25) (xy 236.22 90.17))
  (stroke (width 0) (type default)))
 (wire
  (pts (xy 134.62 90.17) (xy 236.22 90.17))
  (stroke (width 0) (type default)))
 (wire
  (pts (xy 127 90.17) (xy 134.62 90.17))
  (stroke (width 0) (type default)))
 (wire
  (pts (xy 322.58 86.36) (xy 322.58 82.55))
  (stroke (width 0) (type default)))
 (wire
  (pts (xy 322.58 82.55) (xy 330.2 82.55))
  (stroke (width 0) (type default)))
 (junction
  (at 142.24 137.16)
  (diameter 0)
  (color 0 0 0 0))
 (junction
  (at 134.62 129.54)
  (diameter 0)
  (color 0 0 0 0))
 (junction
  (at 154.94 129.54)
  (diameter 0)
  (color 0 0 0 0))
 (junction
  (at 175.26 129.54)
  (diameter 0)
  (color 0 0 0 0))
 (junction
  (at 154.94 129.54)
  (diameter 0)
  (color 0 0 0 0))
 (junction
  (at 213.36 137.16)
  (diameter 0)
  (color 0 0 0 0))
 (junction
  (at 215.9 129.54)
  (diameter 0)
  (color 0 0 0 0))
 (junction
  (at 236.22 129.54)
  (diameter 0)
  (color 0 0 0 0))
 (junction
  (at 226.06 129.54)
  (diameter 0)
  (color 0 0 0 0))
 (junction
  (at 309.88 137.16)
  (diameter 0)
  (color 0 0 0 0))
 (junction
  (at 154.94 90.17)
  (diameter 0)
  (color 0 0 0 0))
 (junction
  (at 175.26 90.17)
  (diameter 0)
  (color 0 0 0 0))
 (junction
  (at 215.9 90.17)
  (diameter 0)
  (color 0 0 0 0))
 (label "WING_L"
  (at 76.2 71.12 0)
  (effects (font (size 1.65 1.65)) (justify left bottom)))
 (label "WING_L"
  (at 123.19 137.16 180)
  (effects (font (size 1.65 1.65)) (justify right bottom)))
 (label "WING_R"
  (at 76.2 76.2 0)
  (effects (font (size 1.65 1.65)) (justify left bottom)))
 (label "WING_R"
  (at 194.31 137.16 180)
  (effects (font (size 1.65 1.65)) (justify right bottom)))
 (label "IR_EN"
  (at 76.2 81.28 0)
  (effects (font (size 1.65 1.65)) (justify left bottom)))
 (label "IR_EN"
  (at 290.83 137.16 180)
  (effects (font (size 1.65 1.65)) (justify right bottom)))
 (global_label "LED_8V"
  (shape input)
  (at 127 90.17 180)
  (fields_autoplaced yes)
  (effects (font (size 1.65 1.65)) (justify right))
  (property "Intersheetrefs" "${INTERSHEET_REFS}" (at 0 0 0) (effects (font (size 1.27 1.27)) (hide yes))))
 (global_label "IR_VBAT"
  (shape input)
  (at 330.2 82.55 0)
  (fields_autoplaced yes)
  (effects (font (size 1.65 1.65)) (justify left))
  (property "Intersheetrefs" "${INTERSHEET_REFS}" (at 0 0 0) (effects (font (size 1.27 1.27)) (hide yes))))
 (rectangle
  (start 20 45)
  (end 100 184)
  (stroke (width 0.127) (type dash))
  (fill (type none)))
 (rectangle
  (start 106 45)
  (end 262 184)
  (stroke (width 0.127) (type dash))
  (fill (type none)))
 (rectangle
  (start 268 45)
  (end 380 184)
  (stroke (width 0.127) (type dash))
  (fill (type none)))
 (text "HOST  (Arduino UNO Q)"
  (exclude_from_sim no)
  (at 60 51 0.0000)
  (effects (font (size 2.8 2.8)
    (bold yes))))
 (text "GPIO outputs, 3.3 V logic\nD3/PB0 is not 5 V tolerant:\nno pull-up above 3.3 V on it"
  (exclude_from_sim no)
  (at 60 171.9 0.0000)
  (effects (font (size 1.8 1.8))))
 (text "LED WINGS  (white + blue)"
  (exclude_from_sim no)
  (at 184 51 0.0000)
  (effects (font (size 2.8 2.8)
    (bold yes))))
 (text "Fed from the 8 V LED buck on the power sheet; two LEDs in series per string (6.6 V)\n2R 2 W sets about 700 mA per string at Vf 3.3 V: trim on the bench\n270R limits gate inrush, 10k pulldown holds the MOSFET off at boot"
  (exclude_from_sim no)
  (at 184 171.9 0.0000)
  (effects (font (size 1.8 1.8))))
 (text "IR ILLUMINATOR  (940 nm)"
  (exclude_from_sim no)
  (at 324 51 0.0000)
  (effects (font (size 2.8 2.8)
    (bold yes))))
 (text "EleTect X  -  LED WING + IR ILLUMINATOR MOSFET DRIVERS"
  (exclude_from_sim no)
  (at 200 20 0.0000)
  (effects (font (size 4.5 4.5)
    (bold yes))))
 (text "Arduino UNO Q GPIO > gate resistor > IRLZ44N low-side switch > LED wings and 940 nm IR board"
  (exclude_from_sim no)
  (at 200 31 0.0000)
  (effects (font (size 2.2 2.2))))
 (text "LED_8V is the 8 V LED buck output and IR_VBAT the fused battery bus, both from the power sheet; battery, fuses and switch live there"
  (exclude_from_sim no)
  (at 200 38 0.0000)
  (effects (font (size 1.8 1.8))))
 (sheet_instances
  (path ""
   (page "1")))
 (embedded_fonts no))
